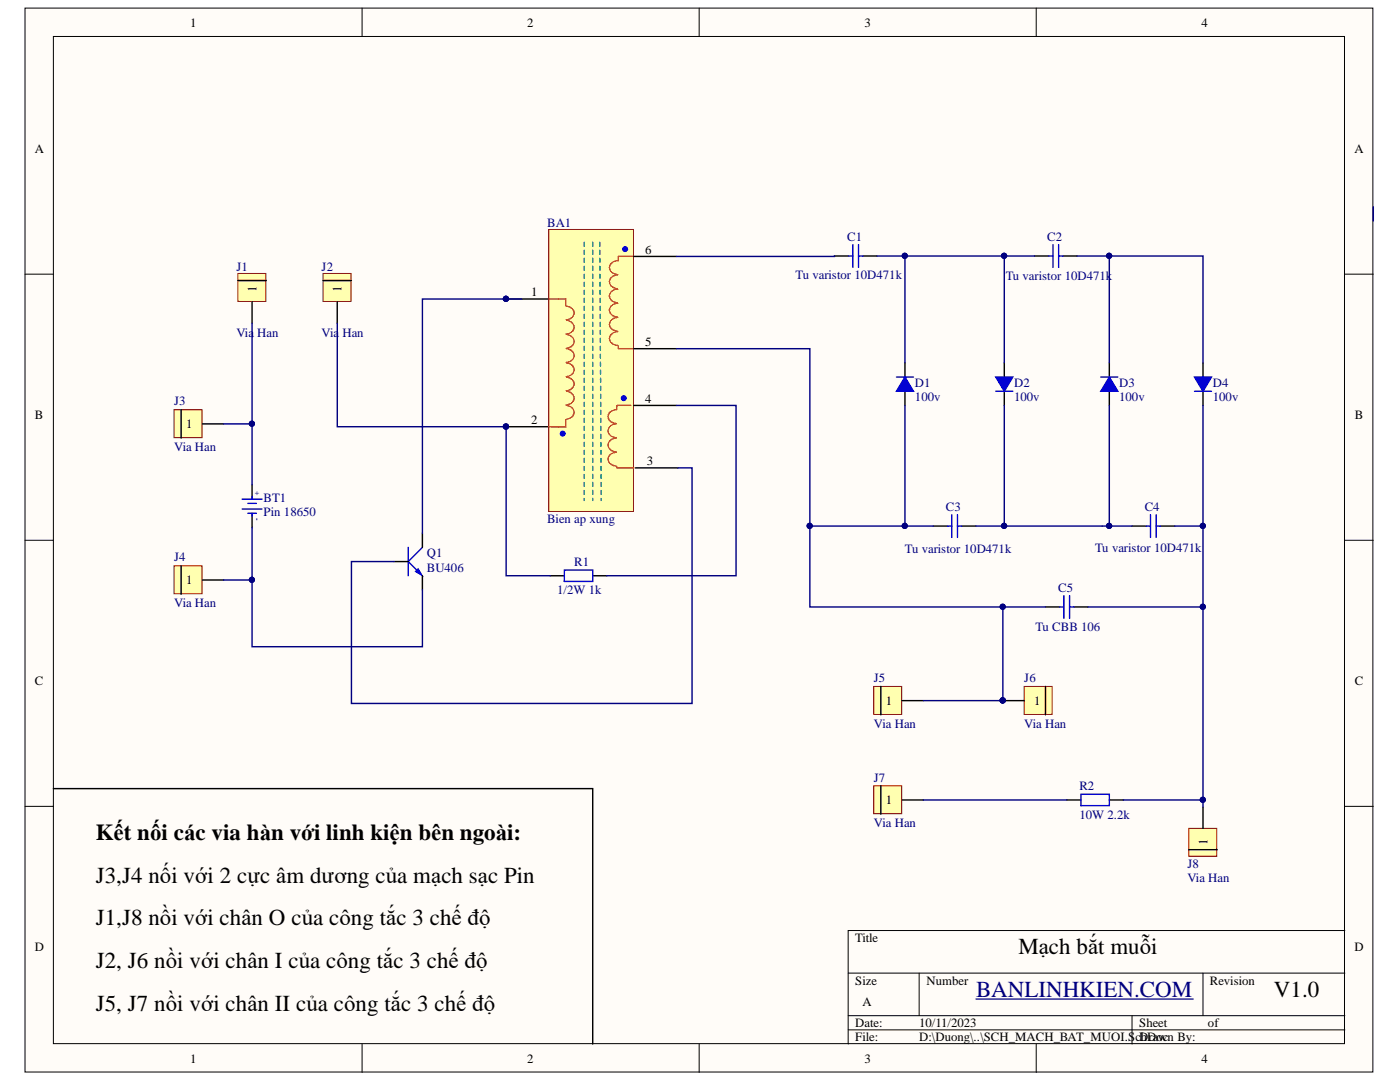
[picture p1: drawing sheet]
<svg xmlns="http://www.w3.org/2000/svg" width="279mm" height="216mm" viewBox="0 0 279 216" stroke-linecap="round" stroke-linejoin="round" font-family="sans-serif">
<g fill="#fffcf8" stroke="#000" stroke-width=".2">
<path d="M5 1.6h269v212.3h-269z"/>
<path d="M10.7 7.3h257.6v200.9h-257.6z"/>
</g>
<g fill="none" stroke="#000" stroke-width=".2">
<path d="M72.3 1.6v5.7M139.5 1.6v5.7M206.8 1.6v5.7M5 54.7h5.7M268.4 54.7h5.7M5 107.8h5.7M268.4 107.8h5.7M5 160.9h5.7M268.4 160.9h5.7M169.3 194.2h99.1M183.4 194.2v8.5M240.1 194.2v8.5"/>
<path d="M268.4 185.7h-99.1v22.6M72.3 208.3v5.7M139.5 208.3v5.7M169.3 202.7h99.1M169.3 205.5h99.1M206.8 208.3v5.7M225.9 202.7v5.6"/>
</g>
<path d="M47.5 54.6h5.6v5.5h-5.6z" fill="#ffffb0" stroke="#800000" stroke-width=".2"/>
<path d="M47.5 56h5.6M50.3 60.2v4.3" fill="none" stroke="#000" stroke-width=".28"/>
<path d="M64.5 54.6h5.6v5.5h-5.6z" fill="#ffffb0" stroke="#800000" stroke-width=".2"/>
<path d="M64.5 56h5.6M67.3 60.2v4.3" fill="none" stroke="#000" stroke-width=".28"/>
<path d="M34.7 112.9h5.6v5.6h-5.6z" fill="#ffffb0" stroke="#800000" stroke-width=".2"/>
<path d="M180.6 72.4v2.8M180.6 78.1v2.8M36.1 112.9v5.7M40.4 115.7h4.2" fill="none" stroke="#000" stroke-width=".28"/>
<path d="M180.6 75.2l1.7 2.9h-3.4z" fill="#00f"/>
<path d="M178.9 75.2h3.4M180.6 75.2l1.7 2.9h-3.4z" fill="none" stroke="#00f" stroke-width=".28"/>
<path d="M200.4 72.4v2.8M200.4 78.1v2.8" fill="none" stroke="#000" stroke-width=".28"/>
<path d="M198.7 75.2h3.4l-1.7 2.9z" fill="#00f"/>
<path d="M198.7 75.2h3.4l-1.7 2.9zM198.7 78.1h3.4" fill="none" stroke="#00f" stroke-width=".28"/>
<path d="M221.4 72.4v2.8M221.4 78.1v2.8" fill="none" stroke="#000" stroke-width=".28"/>
<path d="M221.4 75.2l1.7 2.9h-3.4z" fill="#00f"/>
<path d="M219.7 75.2h3.4M221.4 75.2l1.7 2.9h-3.4z" fill="none" stroke="#00f" stroke-width=".28"/>
<path d="M240.1 72.4v2.8M240.1 78.1v2.8" fill="none" stroke="#000" stroke-width=".28"/>
<path d="M238.4 75.2h3.4l-1.7 2.9z" fill="#00f"/>
<path d="M238.4 75.2h3.4l-1.7 2.9zM238.4 78.1h3.4" fill="none" stroke="#00f" stroke-width=".28"/>
<path d="M204.4 137h5.6v5.5h-5.6z" fill="#ffffb0" stroke="#800000" stroke-width=".2"/>
<path d="M200.1 139.8h4.3M208.6 137v5.6" fill="none" stroke="#000" stroke-width=".28"/>
<circle cx="200.1" cy="139.8" r=".52" fill="#000080" stroke="#000080" stroke-width=".2"/>
<path d="M237.3 165.3h5.5v5.6h-5.5z" fill="#ffffb0" stroke="#800000" stroke-width=".2"/>
<path d="M237.3 169.5h5.6M240.1 161v4.3" fill="none" stroke="#000" stroke-width=".28"/>
<path d="M81.5 109.2v5.7M84.3 109.2l-2.8 2.9 2.2 2.2" fill="none" stroke="#00f" stroke-width=".28"/>
<path d="M82.9 114l.5-.5 .9 1.4z" fill="#00f"/>
<path d="M82.9 114l.5-.5 .9 1.4z" fill="none" stroke="#00f" stroke-width=".2"/>
<path d="M50.3 96.8v2.8M50.3 102.4v2.9M78.6 112.1h2.9M84.3 106.4v2.8M84.3 114.9v2.8M109.8 114.9h2.8M118.3 114.9h2.8M212.9 159.6h2.8M221.4 159.6h2.8" fill="none" stroke="#000" stroke-width=".28"/>
<path d="M48.3 99.6h4M50.3 99v.6M48.3 101.6h4M49.5 100.4h1.7M49.5 102.4h1.7M50.3 102.4v.6M112.6 113.8h5.7v2.2h-5.7zM215.7 158.5h5.7v2.3h-5.7z" fill="none" stroke="#00f" stroke-width=".28"/>
<path d="M109.5 45.8h16.9v56.3h-16.9z" fill="#ffffb0" stroke="#800000" stroke-width=".2"/>
<path d="M101 59.7h8.5M126.5 51.2h8.5M126.5 69.6h8.5M101 85.2h8.5M126.5 80.9h8.5M126.8 93.4h8.5" fill="none" stroke="#000" stroke-width=".28"/>
<g fill="#000080" stroke="#000080" stroke-width=".2">
<circle cx="101" cy="59.6" r=".52"/>
<circle cx="101" cy="85.1" r=".52"/>
</g>
<path d="M116.6 48.3v51.6M118.3 48.3v51.6M119.7 48.3l.3 51.6" fill="none" stroke="#008080" stroke-width=".28" stroke-dasharray=".8 .8"/>
<g fill="none" stroke="#de4f16" stroke-width=".28">
<path d="M109.5 59.7h3.4v1.4M123.3 52a1.39 1.39 0 0 0-1.7 1.3 1.39 1.39 0 0 0 1.6 1.5M123.3 54.9a1.39 1.39 0 0 0-1.7 1.3 1.39 1.39 0 0 0 1.6 1.4M123.3 57.7a1.39 1.39 0 0 0-1.7 1.3 1.39 1.39 0 0 0 1.6 1.4M126.2 51.2h-2.8v.8M113.1 75.2a1.38 1.38 0 0 1 1.5 1.5 1.38 1.38 0 0 1-1.6 1.3M113.1 72.4a1.38 1.38 0 0 1 1.5 1.4 1.38 1.38 0 0 1-1.6 1.4M113.1 69.6a1.38 1.38 0 0 1 1.5 1.4 1.38 1.38 0 0 1-1.6 1.3M113.1 66.8a1.38 1.38 0 0 1 1.5 1.4 1.38 1.38 0 0 1-1.6 1.3M113.1 63.9a1.38 1.38 0 0 1 1.5 1.4 1.38 1.38 0 0 1-1.6 1.4M113.1 61.1a1.38 1.38 0 0 1 1.5 1.4 1.38 1.38 0 0 1-1.6 1.3M113.1 78.1a1.38 1.38 0 0 1 1.5 1.4 1.38 1.38 0 0 1-1.6 1.3"/>
<path d="M123.3 60.5a1.39 1.39 0 0 0-1.7 1.3 1.39 1.39 0 0 0 1.6 1.5M123.3 63.3a1.39 1.39 0 0 0-1.7 1.4 1.39 1.39 0 0 0 1.6 1.4M123.3 66.2a1.39 1.39 0 0 0-1.7 1.3 1.39 1.39 0 0 0 1.6 1.4M123.4 69v.6h2.8M110.1 85.2h2.8M112.9 83.7v1.5h-3.4M113.1 80.9a1.38 1.38 0 0 1 1.5 1.4 1.38 1.38 0 0 1-1.6 1.3M123 81.8a1.39 1.39 0 0 0-1.7 1.3 1.39 1.39 0 0 0 1.6 1.4M123 84.6a1.39 1.39 0 0 0-1.7 1.3 1.39 1.39 0 0 0 1.6 1.4M123 87.4a1.39 1.39 0 0 0-1.7 1.3 1.39 1.39 0 0 0 1.6 1.5M123 90.2a1.39 1.39 0 0 0-1.7 1.4 1.39 1.39 0 0 0 1.6 1.4M123.1 93.1v.3h3.4"/>
<path d="M125.9 80.9h-2.8v.9"/>
</g>
<g fill="#00f" stroke="#00f" stroke-width=".2">
<circle cx="124.8" cy="49.7" r=".5"/>
<circle cx="124.5" cy="79.4" r=".5"/>
<circle cx="112.3" cy="86.5" r=".5"/>
</g>
<path d="M34.7 81.8h5.6v5.5h-5.6z" fill="#ffffb0" stroke="#800000" stroke-width=".2"/>
<path d="M36.1 81.8v5.6M40.4 84.6h4.2" fill="none" stroke="#000" stroke-width=".28"/>
<path d="M174.4 156.8h5.6v5.6h-5.6z" fill="#ffffb0" stroke="#800000" stroke-width=".2"/>
<path d="M175.8 156.8v5.7M180 159.6h4.3" fill="none" stroke="#000" stroke-width=".28"/>
<path d="M174.4 137h5.6v5.5h-5.6z" fill="#ffffb0" stroke="#800000" stroke-width=".2"/>
<g fill="none" stroke="#000" stroke-width=".28">
<path d="M166.5 51.1h2.9M172.2 51.1h2.8M206.5 51.1h2.8M212.1 51.1h2.9M186.3 105h2.8M191.9 105h2.9M225.9 105h2.9M231.6 105h2.8M175.8 137v5.6M180 139.8h4.3M208.6 121.1h2.9M214.3 121.1h2.8"/>
<path d="M10.7 157.4h107.6v50.9"/>
</g>
<g fill="none" stroke="#00f" stroke-width=".28">
<path d="M169.4 51.1h.8M170.2 48.8v4.6M171.3 48.8v4.6M171.3 51.1h.9M209.3 51.1h.8M210.1 48.8v4.6M211.3 51.1h.8M211.3 48.8v4.6M189.1 105h.8M189.9 102.7v4.5M191.1 102.7v4.5M191.1 105h.8"/>
<path d="M212.3 118.8v4.6M213.5 118.8v4.6M228.8 105h.8M229.6 102.7v4.5M230.7 105h.9M230.7 102.7v4.5M211.5 121.1h.8M213.5 121.1h.8"/>
</g>
<path d="M194.8 199.3h43.3" fill="none" stroke="#000080" stroke-width=".25"/>
<g fill="none" stroke="#000080" stroke-width=".28">
<path d="M104.1 59.7h-19.8v46.7M166.5 51.1l-31.5 .1M175 51.1h25.4M180.6 51.1v21.3M206.5 51.1h-6.1v21.3M215 51.1h25.1v21.3M221.4 51.1v21.3M274.1 41.3v2.8M50.3 64.5v32.3M67.3 64.5v20.7h33.7v29.7h8.8M135 69.6h26.6v35.4M44.6 84.6h5.7"/>
<path d="M135 80.9h11.9v34h-25.8M135.3 93.4h2.8v47h-68v-28.3h8.5M180.6 80.9v24.1M200.4 80.9v24.1M221.4 80.9v24.1h-26.6M240.1 80.9v24.1h-5.7M50.3 105.3v10.4h-5.7M50.3 115.7v13.3h34v-11.3M186.3 105h-24.7v16.1h38.5v18.7h-15.8M221.4 105h4.5M240.1 105v56M200.1 121.1h8.5"/>
<path d="M217.1 121.1h23M184.3 159.6h28.6M224.2 159.6h15.9"/>
</g>
<g fill="#000080" stroke="#000080" stroke-width=".2">
<circle cx="180.6" cy="51" r=".52"/>
<circle cx="200.4" cy="51" r=".52"/>
<circle cx="240" cy="104.9" r=".52"/>
<circle cx="50.3" cy="115.7" r=".52"/>
<circle cx="50.3" cy="84.5" r=".52"/>
<circle cx="101" cy="59.6" r=".52"/>
<circle cx="101" cy="85.1" r=".52"/>
<circle cx="161.6" cy="104.9" r=".52"/>
<circle cx="200.1" cy="121.1" r=".52"/>
<circle cx="240" cy="121.1" r=".52"/>
<circle cx="200.4" cy="104.9" r=".52"/>
<circle cx="200.1" cy="139.8" r=".52"/>
<circle cx="240" cy="159.6" r=".52"/>
<circle cx="180.6" cy="104.9" r=".52"/>
<circle cx="221.3" cy="51" r=".52"/>
<circle cx="221.3" cy="104.9" r=".52"/>
</g>
<g font-size="4.6">
<text x="19.1" y="167.7">Kết nối các via hàn với linh kiện bên ngoài:</text>
<text x="19.1" y="176.2">J3,J4 nối với 2 cực âm dương của mạch sạc Pin</text>
<text x="19.1" y="184.7">J1,J8 nồi với chân O của công tắc 3 chế độ</text>
<text x="203.2" y="190.3">Mạch bắt muỗi</text>
<text x="19.1" y="193.2">J2, J6 nồi với chân I của công tắc 3 chế độ</text>
<text x="19.1" y="201.7">J5, J7 nồi với chân II của công tắc 3 chế độ</text>
<text x="254.2" y="198.9">V1.0</text>
</g>
<text font-size="4.6" fill="#000080" x="194.8" y="198.9">BANLINHKIEN.COM</text>
<g font-size="2.5">
<text x="38" y="5.3">1</text>
<text x="105.2" y="5.3">2</text>
<text x="172.5" y="5.3">3</text>
<text x="239.8" y="5.3">4</text>
<text x="6.9" y="30.4">A</text>
<text x="270.3" y="30.4">A</text>
<text x="128.7" y="50.6">6</text>
<text x="51.2" y="58.2" transform="rotate(-90 51.2 58.2)">1</text>
<text x="68.2" y="58.2" transform="rotate(-90 68.2 58.2)">1</text>
<text x="106" y="59.1">1</text>
<text x="128.7" y="69">5</text>
<text x="6.9" y="83.5">B</text>
<text x="128.7" y="80.3">4</text>
<text x="270.4" y="83.5">B</text>
<text x="37.1" y="85.5">1</text>
<text x="106" y="84.6">2</text>
<text x="129.1" y="92.8">3</text>
<text x="37.1" y="116.6">1</text>
<text x="6.9" y="136.6">C</text>
<text x="270.4" y="136.6">C</text>
<text x="176.8" y="140.7">1</text>
<text x="206.4" y="140.7">1</text>
<text x="176.8" y="160.5">1</text>
<text x="241" y="168.6" transform="rotate(-90 241 168.6)">1</text>
<text x="6.9" y="189.7">D</text>
<text x="170.7" y="188">Title</text>
<text x="270.3" y="189.7">D</text>
<text x="170.7" y="196.5">Size</text>
<text x="184.9" y="196.5">Number</text>
<text x="241.5" y="196.5">Revision</text>
<text x="172.1" y="200.7">A</text>
<text x="170.7" y="204.9">Date:</text>
<text x="170.7" y="207.7">File:</text>
<text x="183.5" y="204.9">10/11/2023</text>
<text x="183.5" y="207.7">D:\Duong\..\SCH_MACH_BAT_MUOI.S</text>
<text x="226.6" y="207.7">cDrawn By:</text>
<text x="227.3" y="204.9">Sheet</text>
<text x="227.7" y="207.7">hDoc</text>
<text x="241.1" y="204.9">of</text>
<text x="38" y="212">1</text>
<text x="105.2" y="212">2</text>
<text x="172.5" y="212">3</text>
<text x="239.8" y="212">4</text>
</g>
<g font-size="2.5" fill="#000080">
<text x="109.2" y="45.2">BA1</text>
<text x="169.1" y="48">C1</text>
<text x="209" y="48">C2</text>
<text x="47.2" y="54">J1</text>
<text x="64.2" y="54">J2</text>
<text x="158.8" y="55.7">Tu varistor 10D471k</text>
<text x="200.7" y="56">Tu varistor 10D471k</text>
<text x="47.2" y="67.3">Via</text>
<text x="51.3" y="67.3">Han</text>
<text x="64.2" y="67.3">Via</text>
<text x="68.3" y="67.3">Han</text>
<text x="182.6" y="77.3">D1</text>
<text x="202.4" y="77.3">D2</text>
<text x="223.4" y="77.3">D3</text>
<text x="242.1" y="77.3">D4</text>
<text x="34.8" y="80.9">J3</text>
<text x="182.6" y="80.1">100v</text>
<text x="202.4" y="80.1">100v</text>
<text x="223.4" y="80.1">100v</text>
<text x="242.1" y="80.1">100v</text>
<text x="34.8" y="90">Via Han</text>
<text x="52.6" y="100.2">BT1</text>
<text x="188.8" y="101.9">C3</text>
<text x="228.4" y="101.9">C4</text>
<text x="52.6" y="103">Pin 18650</text>
<text x="109.2" y="104.4">Bien ap xung</text>
<text x="34.8" y="112">J4</text>
<text x="85.2" y="111.2">Q1</text>
<text x="114.6" y="113">R1</text>
<text x="180.6" y="110.3">Tu varistor 10D471k</text>
<text x="218.6" y="110.1">Tu varistor 10D471k</text>
<text x="85.2" y="114.1">BU406</text>
<text x="111.2" y="118.6">1/2W 1k</text>
<text x="211.2" y="118">C5</text>
<text x="34.8" y="121.2">Via Han</text>
<text x="206.6" y="126">Tu CBB 106</text>
<text x="174.4" y="136.1">J5</text>
<text x="204.4" y="136.1">J6</text>
<text x="174.4" y="145.2">Via Han</text>
<text x="204.4" y="145.2">Via Han</text>
<text x="174.4" y="156">J7</text>
<text x="215.4" y="157.7">R2</text>
<text x="174.4" y="165">Via Han</text>
<text x="215.4" y="163.3">10W 2.2k</text>
<text x="237" y="173.2">J8</text>
<text x="237" y="176">Via Han</text>
</g>
<g font-size="1.5" fill="#000080">
<text x="50.9" y="97.9" transform="rotate(90 50.9 97.9)">+</text>
<text x="50.9" y="103.3" transform="rotate(90 50.9 103.3)">-</text>
</g>
</svg>
